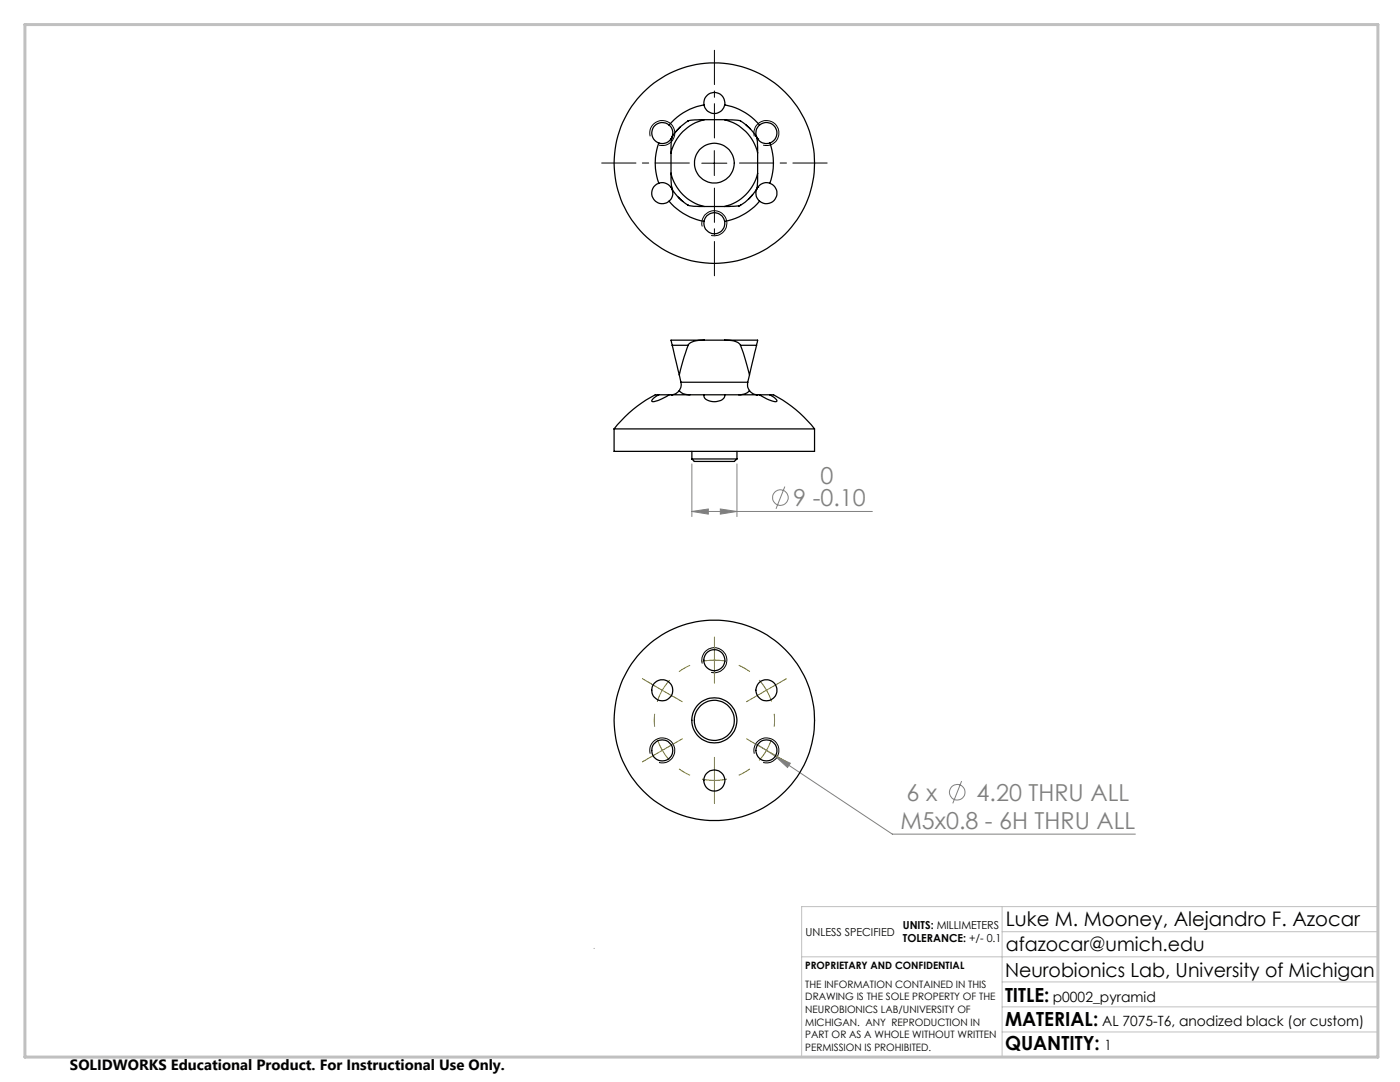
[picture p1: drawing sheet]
<svg xmlns="http://www.w3.org/2000/svg" width="279mm" height="216mm" viewBox="0 0 279 216" stroke-linecap="round" stroke-linejoin="round" font-family="sans-serif">
<g fill="none" stroke="#808080" stroke-width=".2">
<path d="M138.1 92.6v10.5M147.1 92.6v10.5M156.6 97.1l-1.7 4.4M138.1 102.1l3.3-.5v1zM138.1 102.1h36M143.8 101.6l3.3 .5-3.3 .5zM151.2 148.6l3.5 2.3M154.7 150.9l3 1.4-.5 .8zM154.7 150.9l23.4 15.5h48.5M191.9 155.9l-1.8 4.4"/>
<circle cx="155.8" cy="99.3" r="1.55"/>
<circle cx="191" cy="158.1" r="1.56"/>
</g>
<path d="M129.8 27.2a2.51 2.51 0 0 1 2.2-3.2 2.51 2.51 0 0 1 2.7 2.8 2.51 2.51 0 0 1-3.2 2.2M140.1 32.6h5M142.6 30.1v4.9M150.5 27.2a2.51 2.51 0 0 1 2.2-3.2 2.51 2.51 0 0 1 2.8 2.8 2.51 2.51 0 0 1-3.2 2.2M140.2 45.2a2.49 2.49 0 0 1 2.1-3.1 2.49 2.49 0 0 1 2.7 2.7 2.49 2.49 0 0 1-3.1 2.2M140.2 132.4a2.5 2.5 0 0 1 2.2-3.1 2.5 2.5 0 0 1 2.7 2.7 2.5 2.5 0 0 1-3.2 2.2M129.8 150.4a2.51 2.51 0 0 1 2.2-3.2 2.51 2.51 0 0 1 2.7 2.8 2.51 2.51 0 0 1-3.2 2.2M150.5 150.4a2.51 2.51 0 0 1 2.2-3.2 2.51 2.51 0 0 1 2.8 2.8 2.51 2.51 0 0 1-3.2 2.2" fill="none" stroke="#000" stroke-width=".2"/>
<g fill="none" stroke="#808000" stroke-width=".2" stroke-dasharray="15.2 1.3 1.3 1.3" stroke-linecap="butt">
<path d="M137.7 132.7l-2.2 1.3M142.6 131.7l-2.5 .3M142.6 131.7l2.5 .3M149.7 134l-2.3-1.3M153 137.7l-1.5-2M153 137.7l1 2.3M130.6 142.4v2.6M132.2 149.7l1.5 2M132.2 149.7l-1-2.3M135.5 153.4l2.2 1.3M142.6 155.7l2.5-.2M142.6 155.7l-2.5-.2"/>
<path d="M147.4 154.7l2.3-1.3M153 149.7l1-2.3M153 149.7l-1.5 2M154.5 145v-2.6"/>
</g>
<path d="M130 136.5l2.2 1.2M132.2 137.7l-1 2.3M132.2 137.7l2.1 1.3M133.6 135.7l-1.4 2" fill="none" stroke="#808000" stroke-width=".2"/>
<path d="M118.6 189.2v.1M160 190.9h115M200 185.9h75M200 180.9v30M200 195.9h75M275 180.9h-115v30M200 205.9h75M200 200.9h75" fill="none" stroke="#c0c0c0" stroke-width=".2"/>
<path d="M5 4.9h270v206h-270z" fill="none" stroke="#c0c0c0" stroke-width=".6"/>
<path d="M137.6 32.5h-17.5M142.6 27.5v-17.5M142.6 37.5v17.5M147.6 32.5h17.5" fill="none" stroke="#000" stroke-width=".2" stroke-dasharray="15.2 1.3 1.3 1.3" stroke-dashoffset="8.4"/>
<g fill="none" stroke="#808000" stroke-width=".2" stroke-dasharray="15.2 1.3 1.3 1.3">
<path d="M130 136.5l-1.8-1.1M134.4 139l1.8 1M142.6 131.7v-2.5M142.6 131.7v2.5M142.6 129.2v-2.1M142.6 134.2v2.1M150.8 139l-1.8 1M153 137.7l2.1-1.2M153 137.7l-2.2 1.3M155.1 136.5l1.9-1.1M130 151l-1.8 1M132.2 149.7l-2.2 1.3"/>
<path d="M132.2 149.7l2.2-1.2M134.4 148.5l1.8-1.1M142.6 155.7v2.5M142.6 155.7v-2.5M142.6 158.2v2.1M142.6 153.2v-2.1M150.8 148.5l-1.8-1.1M153 149.7l2.1 1.3M153 149.7l-2.2-1.2M155.1 151l1.9 1"/>
</g>
<path d="M138.1 102.1l3.3-.5v1zM143.8 101.6l3.3 .5-3.3 .5zM154.7 150.9l2.5 2.2 .5-.8z" fill="#808080"/>
<g fill="none" stroke="#000" stroke-width=".25">
<path d="M131.5 28.5a11.7 11.7 0 0 0 0 8.1M131.5 36.6a2.08 2.08 0 0 1 2.4 .8M131.5 36.6a2.09 2.09 0 0 0-1.1 3 2.09 2.09 0 0 0 3.1 .5M133.5 24.9a2.1 2.1 0 0 0-3.2 .6 2.1 2.1 0 0 0 1.2 3M133.5 24.9a2.08 2.08 0 0 1 .6 2.6M133.9 34.6a8.8 8.8 0 0 0 6.6 6.6M133.9 34.6v.6a4.4 4.4 0 0 0 .9 3.5 5.5 5.5 0 0 0 3.2 2.4l2.5 .1M133.9 27.7h.1M133.9 37.4h.1M133.9 27.7a2.09 2.09 0 0 1-2.4 .8M133.9 30.5v4.1M133.9 37.4l.2 .2"/>
<path d="M134.1 27.5l-.2 .2M134.1 37.6a2.02 2.02 0 0 1-.6 2.5M134.1 37.6l.1 .3M134.2 27.2l-.1 .3M135.4 39.3l.9 .9M135.7 25.3l-.8 .9M137.3 24.1a7 7 0 0 0-3.3 3.9l-.1 2.5M137.3 24.1v.1M140.5 20.9a12 12 0 0 0-7 4M140.5 20.9a2.09 2.09 0 0 1 2.1-2.4 2.09 2.09 0 0 1 2 2.4M140.5 20.9a2.09 2.09 0 0 0 2.1 1.8 2.09 2.09 0 0 0 2-1.8M140.5 23.9a8.8 8.8 0 0 0-6.6 6.6"/>
<path d="M140.5 23.9h-1.8l-1.4 .2M140.5 23.9h4.1M144.6 23.9a8.9 8.9 0 0 1 6.6 6.6M144.6 23.9l3.2 .2M144.6 20.9a12.1 12.1 0 0 1 7 4M147.8 24.1a8.7 8.7 0 0 1 3.2 3.4l.2 3M147.8 24.1v.1M148.9 24.9l.9 .9M150.2 38.8l-.8 1M150.8 27.1l.3 .4M151.1 37.6a2.16 2.16 0 0 0 .5 2.5M151.1 27.5l.1 .2"/>
<path d="M151.1 37.6l-.2 .3M151.2 34.6a8.9 8.9 0 0 1-6.6 6.6M151.2 34.6v1a4.1 4.1 0 0 1-1.6 3.9l-.4 .4a4 4 0 0 1-3.7 1.3h-.9M151.2 27.7h.1M151.2 37.4h.1M151.2 37.4l-.1 .2M151.2 27.7a2.09 2.09 0 0 0 2.4 .8M151.2 30.5v4.1M151.6 24.9a2.1 2.1 0 0 1 3.2 .6 2.1 2.1 0 0 1-1.2 3M151.6 24.9a2.08 2.08 0 0 0-.5 2.6M153.6 28.5a11.7 11.7 0 0 1 0 8.1M153.6 36.6a2.08 2.08 0 0 0-2.4 .8"/>
<path d="M153.6 36.6a2.09 2.09 0 0 1 1.2 3 2.09 2.09 0 0 1-3.2 .5M133.5 40.1a11.8 11.8 0 0 0 7 4.1M137.3 40.9l.1 .1M140.5 44.2a2.1 2.1 0 0 0 2.1 2.4 2.1 2.1 0 0 0 2-2.4M140.5 44.2a2.09 2.09 0 0 1 2.1-1.8 2.09 2.09 0 0 1 2 1.8M140.5 41.2h4.1M147.8 41l-.4 .2M151.6 40.1a11.9 11.9 0 0 1-7 4.1M131.5 78.8h-.6a23.5 23.5 0 0 0-8.3 6.8M131.5 78.8l-1 .6-.4 .6a3.6 3.6 0 0 0 2.6-.7l.8-.5M131.5 78.8h2M133.5 78.8h7"/>
<path d="M133.9 78.8h.2M134.1 78.8h.1M134.2 68.9h3.1M134.2 68.9l1.4 5.9M135.6 77.9a2.28 2.28 0 0 0 2.1 .9M135.6 77.9l-.7 .6-.8 .3M135.6 74.8l.3 1.5M135.9 76.3v1l-.3 .6M135.9 76.3h13.3M137.3 68.9l-.8 2.3-.9 3.6M140.5 78.8v.2a1.92 1.92 0 0 0 2.2 1.2 1.67 1.67 0 0 0 1.9-1.3v-.1M140.5 78.8h4.1"/>
<path d="M140.5 67.9a4 4 0 0 0-3.1 .8l-.1 .2M140.5 67.9h-6.6l.3 1M140.5 67.9h4.1M144.6 67.9l1.8 .1 .8 .3 .6 .6M144.6 67.9h6.6l-.2 1M144.6 78.8h7M147.8 68.9l.8 2.3 1 3.6M147.8 68.9h3.2M149.2 76.3v1l.4 .6M149.6 77.9l-.4 .5-.7 .2-1.1 .2M149.6 77.9l.8 .7 .7 .2M149.6 74.8l-.4 1.5"/>
<path d="M151 68.9l-1.4 5.9M151.1 78.8h.1M151.6 78.8l1.1 .6a3.2 3.2 0 0 0 2.3 .6 2.01 2.01 0 0 0-1.4-1.2M151.6 78.8h2M153.6 78.8h.6a23.1 23.1 0 0 1 8.4 6.8M122.6 85.6h40M122.6 85.6v4.5h40v-4.5M138.1 91.6h9M138.1 91.6l.5 .5h7.9l.6-.5M138.1 90.1v1.5M147.1 90.1v1.5"/>
<circle cx="142.6" cy="32.5" r="20"/>
<circle cx="142.6" cy="32.5" r="4"/>
<circle cx="132.2" cy="137.7" r="2.11"/>
<circle cx="142.6" cy="131.7" r="2.09"/>
<circle cx="153" cy="137.7" r="2.11"/>
<circle cx="132.2" cy="149.7" r="2.11"/>
<circle cx="142.6" cy="143.7" r="20"/>
<circle cx="142.6" cy="155.8" r="2.09"/>
<circle cx="142.6" cy="143.7" r="4"/>
<circle cx="142.6" cy="143.7" r="4.5"/>
<circle cx="153" cy="149.7" r="2.11"/>
</g>
<g font-size="4.7" fill="#808080">
<text x="158.3" y="101">9 -0.10</text>
<text x="163.8" y="96.5">0</text>
<text x="180.9" y="159.8">6 x</text>
<text x="194.9" y="159.8">4.20 THRU ALL</text>
<text x="179.7" y="165.4">M5x0.8 - 6H THRU ALL</text>
</g>
<text font-size="4" x="200.7" y="184.9">Luke M. Mooney, Alejandro F. Azocar</text>
<g font-size="3.9">
<text x="200.7" y="189.8">afazocar@umich.edu</text>
<text x="200.6" y="194.9">Neurobionics Lab, University of Michigan</text>
<text x="200.6" y="199.8">TITLE:</text>
<text x="200.6" y="209.5">QUANTITY:</text>
<text x="200.6" y="204.6">MATERIAL:</text>
</g>
<text font-size="3" x="14" y="213.5">SOLIDWORKS Educational Product. For Instructional Use Only.</text>
<g font-size="2.8">
<text x="210.1" y="199.8">p0002_pyramid</text>
<text x="220" y="204.6">AL 7075-T6, anodized black (or custom)</text>
<text x="220.4" y="209.5">1</text>
</g>
<g font-size="2.2">
<text x="180.2" y="185.3">UNITS: MILLIMETERS</text>
<text x="160.8" y="186.8">UNLESS SPECIFIED</text>
<text x="180.2" y="188">TOLERANCE: +/- 0.1</text>
</g>
<g font-size="2">
<text x="160.7" y="193.4">PROPRIETARY AND CONFIDENTIAL</text>
<text x="160.7" y="197.1">THE INFORMATION CONTAINED IN THIS</text>
<text x="160.7" y="199.6">DRAWING IS THE SOLE PROPERTY OF THE</text>
<text x="160.7" y="202.1">NEUROBIONICS LAB/UNIVERSITY OF</text>
<text x="160.7" y="204.6">MICHIGAN. ANY REPRODUCTION IN</text>
<text x="160.7" y="207.2">PART OR AS A WHOLE WITHOUT WRITTEN</text>
<text x="160.7" y="209.7">PERMISSION IS PROHIBITED.</text>
</g>
</svg>
